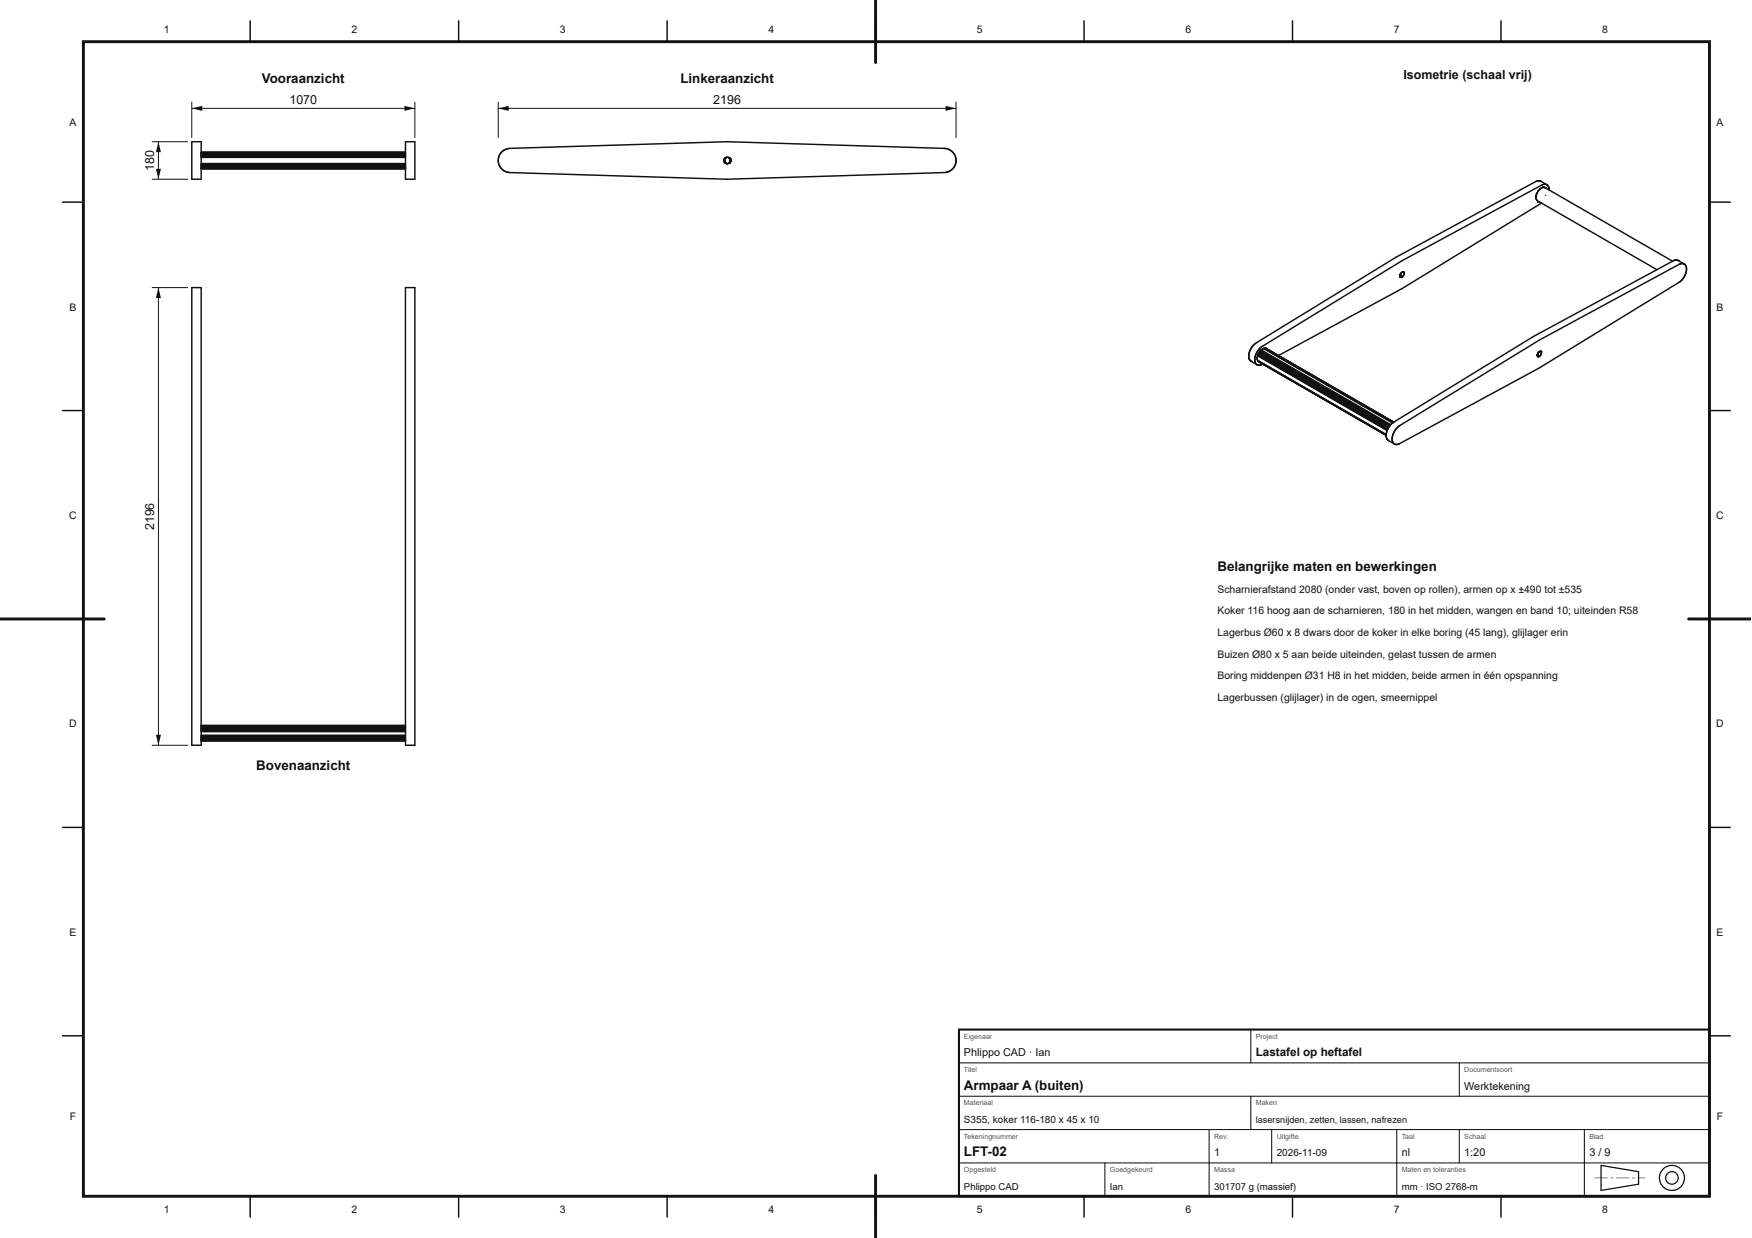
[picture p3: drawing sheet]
<svg xmlns="http://www.w3.org/2000/svg" width="420mm" height="297mm" viewBox="0 0 420 297" stroke-linecap="round" stroke-linejoin="round" font-family="sans-serif">
<g fill="none" stroke="#111" stroke-width=".35">
<path d="M46 34h2.2v9h-2.2zM48.2 39.9h49M48.2 39.8h49M48.2 39.7h49M48.2 39.6h49M48.2 39.5h49M48.2 39.4h49M48.2 37.8h49M48.2 37.7h49M48.2 37.5h49M48.2 37.4h49M48.2 36.6h49"/>
<path d="M48.2 36.7h49M48.2 36.8h49M48.2 36.9h49M48.2 37h49M48.2 37.3h49M48.2 37.2h49M48.3 39.2h48.9M48.3 36.5h48.9M97.2 34h2.3v9h-2.3zM97.2 36.6h-49M120.2 36.6l1-.7 1-.3 52.2-1.6 52 1.6a2.9 2.9 0 0 1 2.9 2.8 2.9 2.9 0 0 1-2.8 3l-52.1 1.6-52.2-1.6a2.91 2.91 0 0 1-2.5-1.8 2.91 2.91 0 0 1 .5-3zM48.2 40.5h49"/>
<path d="M48.2 40.4h49M48.2 40.3h49M48.2 40.2h49M48.2 40.1h49M48.2 40h49M46 69h2.2v109.8h-2.2zM97.2 69h2.3v109.8h-2.3zM48.2 174.1h49M48.2 174.2h49M48.2 174.3h49M48.2 174.4h49M48.2 174.6h49"/>
<path d="M48.2 174.7h49M48.2 174.8h49M48.2 174.9h49M48.2 175h49M48.2 175.2h49M48.2 175.3h49M48.2 175.4h49M48.2 175.5h49M48.2 177.8h49M48.2 177.7h49M48.2 177.6h49M48.2 176.4h49"/>
<path d="M48.2 176.5h49M48.2 176.6h49M48.2 176.7h49M48.2 176.9h49M48.2 177h49M48.2 177.1h49M48.2 177.2h49M48.2 177.3h49M48.2 177.5h49M48.2 177.4h49"/>
<circle cx="174.4" cy="38.5" r=".78"/>
</g>
<g fill="#111">
<circle cx="173.6" cy="38.5" r=".17"/>
<circle cx="173.6" cy="38.4" r=".17"/>
<circle cx="173.8" cy="38" r=".17"/>
<circle cx="174" cy="37.8" r=".17"/>
<circle cx="174.8" cy="37.9" r=".17"/>
<circle cx="175.2" cy="38.5" r=".17"/>
<circle cx="175.2" cy="38.6" r=".17"/>
<circle cx="175.2" cy="38.7" r=".17"/>
<circle cx="174.9" cy="39.1" r=".17"/>
<circle cx="174.8" cy="39.2" r=".17"/>
<circle cx="174" cy="39.1" r=".17"/>
<circle cx="173.8" cy="38.9" r=".17"/>
<circle cx="173.7" cy="38.9" r=".17"/>
<circle cx="173.7" cy="38.8" r=".17"/>
</g>
<path d="M173.7 38.7h.1" fill="none" stroke="#111" stroke-width=".35"/>
<g fill="#111">
<circle cx="173.6" cy="38.7" r=".17"/>
<circle cx="173.6" cy="38.6" r=".17"/>
<circle cx="173.6" cy="38.5" r=".17"/>
<circle cx="173.8" cy="38" r=".17"/>
<circle cx="173.9" cy="37.9" r=".17"/>
<circle cx="174.7" cy="37.8" r=".17"/>
<circle cx="174.8" cy="37.9" r=".17"/>
<circle cx="175" cy="38.1" r=".17"/>
<circle cx="175.1" cy="38.1" r=".17"/>
<circle cx="175.1" cy="38.2" r=".17"/>
</g>
<path d="M175.1 38.3h.1" fill="none" stroke="#111" stroke-width=".35"/>
<circle cx="175.2" cy="38.4" r=".17" fill="#111"/>
<path d="M175.2 38.5h.1" fill="none" stroke="#111" stroke-width=".35"/>
<g fill="#111">
<circle cx="174.9" cy="39.1" r=".17"/>
<circle cx="174.1" cy="39.2" r=".17"/>
<circle cx="174" cy="39.1" r=".17"/>
<circle cx="173.8" cy="39.1" r=".17"/>
<circle cx="174" cy="39.2" r=".17"/>
<circle cx="174.8" cy="39.1" r=".17"/>
<circle cx="175.1" cy="38.7" r=".17"/>
<circle cx="175.2" cy="38.7" r=".17"/>
<circle cx="173.6" cy="38.4" r=".17"/>
<circle cx="175.2" cy="38.6" r=".17"/>
<circle cx="173.7" cy="38.3" r=".17"/>
<circle cx="174" cy="37.9" r=".17"/>
<circle cx="174.8" cy="37.8" r=".17"/>
<circle cx="174.9" cy="38" r=".17"/>
</g>
<path d="M46 24.5v8.5M46 26h53.5M99.5 24.5v8.5" fill="none" stroke="#111" stroke-width=".24"/>
<g fill="#111">
<path d="M46 26l2.5-.6v1.2z"/>
<path d="M97 25.4l2.5 .6-2.5 .6z"/>
</g>
<path d="M36.5 34h8.5M38 34v9M36.5 43h8.5" fill="none" stroke="#111" stroke-width=".24"/>
<g fill="#111">
<path d="M37.4 40.5h1.2l-.6 2.5z"/>
<path d="M38 34l.6 2.5h-1.2z"/>
</g>
<path d="M36.5 69h8.5M38 69v109.8M36.5 178.8h8.5" fill="none" stroke="#111" stroke-width=".24"/>
<g fill="#111">
<path d="M37.4 176.3h1.2l-.6 2.5z"/>
<path d="M38 69l.6 2.5h-1.2z"/>
</g>
<path d="M119.5 24.5v8.5M119.5 26h109.8M229.3 24.5v8.5" fill="none" stroke="#111" stroke-width=".24"/>
<g fill="#111">
<path d="M119.5 26l2.5-.6v1.2z"/>
<path d="M226.8 25.4l2.5 .6-2.5 .6z"/>
</g>
<path d="M402.5 62.5l-.5-.1-.6 .1-33.7 18.2-33.4 20.5a4.1 4.1 0 0 0-1.8 2.9 1.52 1.52 0 0 0 .5 1.6M333 105.7h.1" fill="none" stroke="#111" stroke-width=".35"/>
<g fill="#111">
<circle cx="402.5" cy="62.5" r=".17"/>
<circle cx="300" cy="86.7" r=".17"/>
</g>
<g fill="none" stroke="#111" stroke-width=".35">
<path d="M368.4 47.4l.3 .8 28.7 16.5M368.4 46.9v.8M368.5 46.4l-.1 .9M368.7 46.1l-.3 .9M369.5 43.5l-.5-.1-.7 .2-33.5 18.1-33.4 20.5a3.5 3.5 0 0 0-1.6 4.2l.2 .3M369.5 43.5h.1M369.7 48.7l-33.5 20.6-29.6 16M370.7 45.1h.1M371.5 45.6a1.15 1.15 0 0 0-.4-1.2 1.15 1.15 0 0 0-1.3 0l-33.6 18.2-33.5 20.5a4.3 4.3 0 0 0-1.6 2.2 1.53 1.53 0 0 0 .9 2.3l.9-.3M301.5 86.1h.1M301.5 86.1l.2 .5M301.6 85.3l-.1 .3"/>
<path d="M335.3 102.4l33.9-20.8 33.5-18.2a1.19 1.19 0 0 1 1.5 .1 1.19 1.19 0 0 1 .3 1.4 4.2 4.2 0 0 1-1.9 2.9l-33.4 20.5-33.5 18.1a1.19 1.19 0 0 1-1.5 0 1.19 1.19 0 0 1-.3-1.4 4.4 4.4 0 0 1 1.4-2.6z"/>
</g>
<circle cx="370.7" cy="45.1" r=".17" fill="#111"/>
<g fill="none" stroke="#111" stroke-width=".35">
<path d="M368.9 45.9l-.1 .1M368.9 45.8v.1M369 45.8l-.1 .1M369.6 45.2l-.8 .7M370 44.9l.6 .1 30.5 17.7M370 44.9l.4 .1M370.2 44.9l-.6 .3M335.8 66.4v.1M335.8 66.5l.3 .1M336.1 66.5v.1M336.3 66.5h-.2M336.3 65.3l-.5 .5v.6"/>
<path d="M336.3 66.4v.1M336.3 65.3h.3l.1 .2M336.3 65.3h.1M336.7 65.6l-.4 .8M336.7 65.5v.1M303.3 83.6l-1 .5M368.7 85.4l.1 .1M368.8 85.5h.1M368.8 85.5l.1 .1M369.2 84.3l-.1 .1M369.4 85.3l-.5 .3M369.4 85.3h.1"/>
<path d="M369.5 84.3l-.6 .3-.2 .8M369.5 84.3h.1M369.5 84.3l.2 .4-.3 .6"/>
</g>
<circle cx="370.6" cy="45" r=".17" fill="#111"/>
<g fill="none" stroke="#111" stroke-width=".35">
<path d="M369.1 48.4l-.3 .2M369.5 43.5l1.5 .8M370.4 44.9l.2 .1M370.7 45v.1M370.7 46.9h.1M335.9 66.5h.1M336.6 65.3h.1M402.5 62.5l1.4 .8M300 86.7l1.5 .8M301.5 85.6v.5M301.6 86.4l30.9 17.8M301.6 85.2l31.1 18.1"/>
<path d="M301.6 86.5l30.9 17.8M301.6 85.2l31.1 18M301.7 85.1l-.1 .1M301.7 86.6l30.7 17.8-30.6-17.7M301.7 85.1l31.1 18M301.7 86.6h.1M301.7 86.6l.1 .1M301.7 85v.1M301.7 85l31.1 18M301.8 84.9l-.1 .1M301.8 84.9l31.1 18M301.8 86.7l.1 .1"/>
<path d="M301.8 84.8v.1M301.8 84.8l31.1 18M301.9 84.7l-.1 .1M301.9 84.6l31.1 18M302 84.5l-.1 .2M302 84.5l31.1 18M302.1 84.4l-.1 .1M302.1 84.4l31 18M302.1 84.3v.1M302.1 84.3l31.1 18M302.2 84.3h-.1M302.2 84.3l31.1 17.9"/>
<path d="M302.3 84.2l-.1 .1M302.3 84.2l31.1 17.8M302.3 84.2l31 17.9M302.4 84l31.1 18M302.5 84l31 17.9M303 83.6l31 17.9M303.1 83.6l30.9 17.8M303.2 83.6l30.9 17.8M303.3 83.5h.1M303.4 83.5l30.8 17.8M303.4 83.5l.2 .1M303.6 83.6h.1"/>
<path d="M303.6 83.6l30.7 17.7M368.8 85.5h.1M369.5 84.3h.1M333 105.7l1.4 .8"/>
</g>
<g fill="#111">
<circle cx="368.8" cy="85.5" r=".17"/>
<circle cx="368.7" cy="85.3" r=".17"/>
<circle cx="368.7" cy="85.2" r=".17"/>
<circle cx="369.5" cy="84.3" r=".17"/>
<circle cx="369.4" cy="84.3" r=".17"/>
<circle cx="368.7" cy="85.1" r=".17"/>
<circle cx="335.9" cy="66.5" r=".17"/>
<circle cx="335.8" cy="66.5" r=".17"/>
<circle cx="335.8" cy="66.4" r=".17"/>
<circle cx="335.8" cy="66.3" r=".17"/>
<circle cx="335.7" cy="66.3" r=".17"/>
<circle cx="335.7" cy="66.2" r=".17"/>
<circle cx="335.7" cy="66.1" r=".17"/>
<circle cx="336.4" cy="65.3" r=".17"/>
<circle cx="336.6" cy="65.3" r=".17"/>
<circle cx="336.5" cy="65.3" r=".17"/>
<circle cx="335.8" cy="66.1" r=".17"/>
<circle cx="335.8" cy="65.8" r=".17"/>
<circle cx="335.9" cy="65.8" r=".17"/>
</g>
<path d="M20 10h390v277h-390z" fill="none" stroke="#111" stroke-width=".7" stroke-linecap="butt"/>
<path d="M210 0v15M0 148.5h25M405 148.5h14.9M210 282v15" fill="none" stroke="#111" stroke-width=".7"/>
<g fill="none" stroke="#111" stroke-width=".35">
<path d="M60 5v5M110 5v5M160 5v5M210 5v5M260 5v5M310 5v5M360 5v5M15 48.5h5M410 48.5h5M15 98.5h5M410 98.5h5M15 148.5h5"/>
<path d="M410 148.5h5M15 198.5h5M410 198.5h5M15 248.5h5M410 248.5h5M60 287v5M110 287v5M160 287v5M210 287v5M260 287v5M310 287v5M360 287v5"/>
</g>
<path d="M230 247h180v40h-180z" fill="none" stroke="#111" stroke-width=".5"/>
<g fill="none" stroke="#111" stroke-width=".25">
<path d="M230 255h180M300 247v8M350 255v8M230 279h180M230 271h180M230 263h180M265 279v8M290 271v16M300 263v8M305 271v8M335 271v16M350 271v8"/>
<path d="M380 271v16"/>
</g>
<path d="M384 279.6l9 1.5v3l-9 1.5z" fill="none" stroke="#111" stroke-width=".3"/>
<path d="M382.4 282.5l3.2 .1zM386.2 282.5l.8 .1zM387.6 282.5l3.2 .1zM391.4 282.5l.8 .1zM392.8 282.5l1.8 .1z" fill="#111"/>
<g fill="none" stroke="#111" stroke-width=".3">
<circle cx="401" cy="282.6" r="3"/>
<circle cx="401" cy="282.6" r="1.5"/>
</g>
<g font-size="3.2" fill="#111">
<text x="62.8" y="20">Vooraanzicht</text>
<text x="163.2" y="20">Linkeraanzicht</text>
<text x="292" y="137">Belangrijke maten en bewerkingen</text>
<text x="61.5" y="184.8">Bovenaanzicht</text>
<text x="231.2" y="261.4">Armpaar A (buiten)</text>
<text x="231.2" y="277.4">LFT-02</text>
</g>
<g font-size="3" fill="#111">
<text x="336.6" y="19">Isometrie (schaal vrij)</text>
<text x="69.4" y="25">1070</text>
<text x="171.1" y="25">2196</text>
<text x="37" y="41" transform="rotate(-90 37 41)">180</text>
<text x="37" y="127.2" transform="rotate(-90 37 127.2)">2196</text>
</g>
<text font-size="2.8" fill="#111" x="301.2" y="253.4">Lastafel op heftafel</text>
<g font-size="2.6" fill="#111">
<text x="231.2" y="253.4">Phlippo CAD · Ian</text>
<text x="351.2" y="261.4">Werktekening</text>
<text x="291.2" y="277.4">1</text>
<text x="336.2" y="277.4">nl</text>
<text x="351.2" y="277.4">1:20</text>
<text x="381.2" y="277.4">3 / 9</text>
</g>
<g font-size="2.5" fill="#111">
<text x="39.3" y="8">1</text>
<text x="84.3" y="8">2</text>
<text x="134.3" y="8">3</text>
<text x="184.3" y="8">4</text>
<text x="234.3" y="8">5</text>
<text x="284.3" y="8">6</text>
<text x="334.3" y="8">7</text>
<text x="384.3" y="8">8</text>
<text x="16.7" y="30.2">A</text>
<text x="411.7" y="30.2">A</text>
<text x="16.7" y="74.5">B</text>
<text x="411.7" y="74.5">B</text>
<text x="16.6" y="124.5">C</text>
<text x="411.6" y="124.5">C</text>
<text x="292" y="142.2">Scharnierafstand 2080 (onder vast, boven op rollen), armen op x ±490 tot ±535</text>
<text x="292" y="147.4">Koker 116 hoog aan de scharnieren, 180 in het midden, wangen en band 10; uiteinden R58</text>
<text x="292" y="152.6">Lagerbus Ø60 x 8 dwars door de koker in elke boring (45 lang), glijlager erin</text>
<text x="292" y="157.8">Buizen Ø80 x 5 aan beide uiteinden, gelast tussen de armen</text>
<text x="292" y="163">Boring middenpen Ø31 H8 in het midden, beide armen in één opspanning</text>
<text x="292" y="168.2">Lagerbussen (glijlager) in de ogen, smeernippel</text>
<text x="16.6" y="174.5">D</text>
<text x="411.6" y="174.5">D</text>
<text x="16.7" y="224.5">E</text>
<text x="411.7" y="224.5">E</text>
<text x="16.7" y="268.7">F</text>
<text x="411.7" y="268.7">F</text>
<text x="39.3" y="291">1</text>
<text x="84.3" y="291">2</text>
<text x="134.3" y="291">3</text>
<text x="184.3" y="291">4</text>
<text x="234.3" y="291">5</text>
<text x="284.3" y="291">6</text>
<text x="334.3" y="291">7</text>
<text x="384.3" y="291">8</text>
</g>
<g font-size="2.4" fill="#111">
<text x="231.2" y="269.4">S355, koker 116-180 x 45 x 10</text>
<text x="306.2" y="277.4">2026-11-09</text>
</g>
<g font-size="2.3" fill="#111">
<text x="231.2" y="285.4">Phlippo CAD</text>
<text x="266.2" y="285.4">Ian</text>
<text x="291.2" y="285.4">301707 g (massief)</text>
<text x="336.2" y="285.4">mm · ISO 2768-m</text>
</g>
<text font-size="2.2" fill="#111" x="301.2" y="269.4">lasersnijden, zetten, lassen, nafrezen</text>
<g font-size="1.7" fill="#555">
<text x="231.2" y="249.2">Eigenaar</text>
<text x="301.2" y="249.2">Project</text>
<text x="231.2" y="257.2">Titel</text>
<text x="351.2" y="257.2">Documentsoort</text>
<text x="231.2" y="265.2">Materiaal</text>
<text x="301.2" y="265.2">Maken</text>
<text x="231.2" y="273.2">Tekeningnummer</text>
<text x="291.2" y="273.2">Rev.</text>
<text x="306.2" y="273.2">Uitgifte</text>
<text x="336.2" y="273.2">Taal</text>
<text x="351.2" y="273.2">Schaal</text>
<text x="381.2" y="273.2">Blad</text>
<text x="231.2" y="281.2">Opgesteld</text>
<text x="266.2" y="281.2">Goedgekeurd</text>
<text x="291.2" y="281.2">Massa</text>
<text x="336.2" y="281.2">Maten en toleranties</text>
</g>
</svg>
